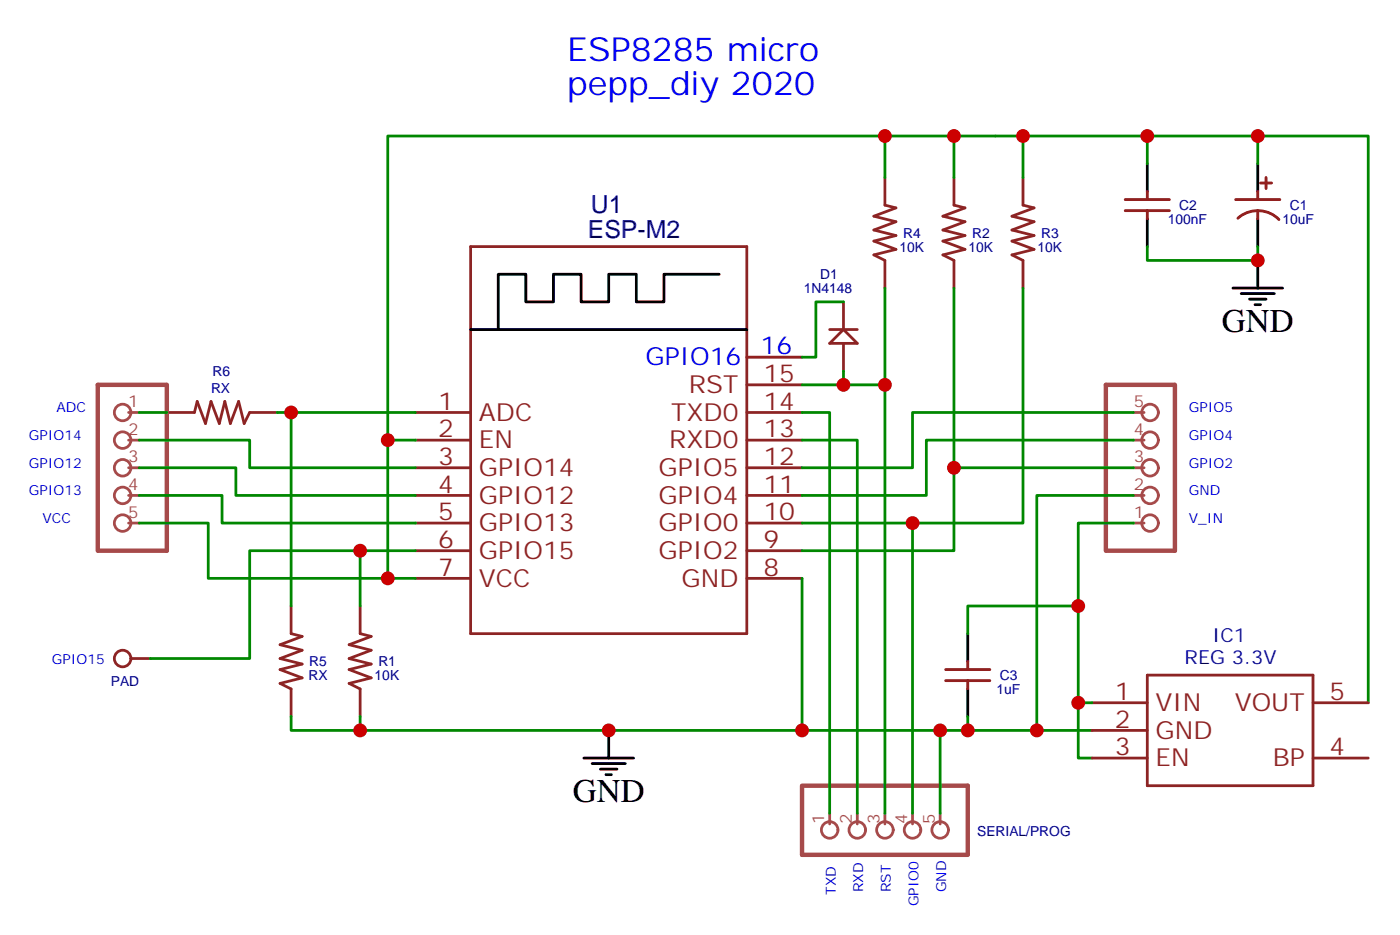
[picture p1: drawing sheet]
<svg xmlns="http://www.w3.org/2000/svg" width="179mm" height="119mm" viewBox="0 0 179 119" stroke-linecap="round" stroke-linejoin="round" font-family="sans-serif">
<g fill="none" stroke="#8c2424" stroke-width=".35">
<path d="M60.1 31.5h35.3v49.4h-35.3zM107.7 38.5v3.6M113 22.6v3.6l1.4 .3-2.8 1.1 2.8 .7-2.8 1.1 2.8 .7-2.8 .7 2.8 1-2.8 .7 1.4 .7v3.6M121.8 22.6v3.6l1.5 .3-2.9 1.1 2.9 .7-2.9 1.1 2.9 .7-2.9 .7 2.9 1-2.9 .7 1.4 .7v3.6M130.7 22.6v3.6l1.4 .3-2.8 1.1 2.8 .7-2.8 1.1 2.8 .7-2.8 .7 2.8 1-2.8 .7 1.4 .7v3.6M21.3 52.6h3.5l.4-1.4 1 2.8 .8-2.8 1 2.8 .7-2.8 .7 2.8 1.1-2.8 .7 2.8 .7-1.4h3.5M53.1 52.6h7M53.1 56.2h7M53.1 59.7h7M95.4 52.6h7M95.4 56.2h7M95.4 59.7h7"/>
<path d="M95.4 49.1h7M106 43.8l1.7-1.7 1.8 1.7zM106 42.1h3.5M107.7 43.8v3.5M37.2 77.3v3.6l1.4 .3-2.8 1.1 2.8 .7-2.8 1 2.8 .7-2.8 .7 2.8 1.1-2.8 .7 1.4 .7v3.5M46 77.3v3.6l1.4 .3-2.8 1.1 2.8 .7-2.8 1 2.8 .7-2.8 .7 2.8 1.1-2.8 .7 1.4 .7v3.5M53.1 63.2h7M53.1 66.7h7M53.1 70.3h7M53.1 73.8h7M95.4 63.2h7M95.4 66.7h7"/>
<path d="M95.4 70.3h7M95.4 73.8h7M16.7 84h2.5M139.5 89.7h7M139.5 93.2h7M139.5 96.7h7M146.5 86.1h21.2v14.2h-21.2zM167.7 89.7h7.1M167.7 96.7h7.1"/>
<circle cx="15.7" cy="84" r="1.06"/>
</g>
<g fill="none" stroke="#000" stroke-width=".35">
<path d="M91.9 35h-7.1v3.5h-3.5v-3.5h-3.5v3.5h-3.6v-3.5h-3.5v3.5h-3.5v-3.5h-3.6v7.1M146.5 20.9v3.5M146.5 27.9v3.6M157.5 36.8h6.3M158.5 37.5h4.3M159.6 38.2h2.1M160.3 38.9h.7M160.7 20.9v3.5M160.7 27.9v3.6M160.7 33.2v3.6M60.1 42.1h35.3M74.6 96.7h6.3"/>
<path d="M75.6 97.4h4.3M76.7 98.1h2.1M77.4 98.8h.7M77.8 93.2v3.5M123.6 80.9v3.5M123.6 87.9v3.5"/>
</g>
<g fill="none" stroke="#870000" stroke-width=".35">
<path d="M143.7 25.5h5.7M143.7 26.9h5.7M146.5 24.4v1.1M146.5 26.9v1M157.8 25.5h5.7M158.1 27.9a3.8 3.8 0 0 1 5.3 .1M160.7 24.4v1.1M160.7 26.9v1M161 23.4h1.4M161.7 22.6v1.5M95.4 45.6h7M120.8 86.9h5.6"/>
<path d="M120.8 85.4h5.6M123.6 84.4v1M123.6 86.9v1"/>
</g>
<g fill="none" stroke="#008700" stroke-width=".35">
<path d="M113 17.4v5.2M121.8 17.4v5.2M130.7 17.4h44.1v72.3M146.5 17.4v3.5M160.7 17.4v3.5M107.7 38.5h-3.5v7.1h-1.8M113 36.8v12.3h-10.6M121.8 36.8v33.5h-19.4M130.7 22.6v-5.2h-81.2v56.4h3.6M130.7 36.8v29.9h-28.3M146.5 31.5v1.7h14.2v-1.7M17.8 56.2h14.1v3.5h21.2"/>
<path d="M17.8 59.7h12.3v3.5h23M17.8 52.6h3.5M35.4 52.6h1.8v24.7M37.2 52.6h15.9M49.5 56.2h3.6M102.4 56.2h7.1v47.6M102.4 52.6h3.6v51.2M107.7 47.3v1.8M113 49.1v54.7M121.8 59.7h23M144.8 56.2h-26.5v7h-15.9M144.8 52.6h-28.2v7.1h-14.2"/>
<path d="M17.8 63.2h10.6v3.5h24.7M17.8 66.7h8.8v7.1h22.9M46 70.3h-14.1v13.7h-12.7M53.1 70.3h-7.1v7M102.4 73.8v19.4h-56.4v-1.8M116.6 66.7v37.1M137.7 77.3h-14.1v3.6M144.8 63.2h-12.4v30h-30M144.8 66.7h-7.1v30h1.8M37.2 91.4v1.8h8.8M120.1 93.2v10.6M123.6 91.4v1.8"/>
<path d="M132.4 93.2h7.1M137.7 89.7h1.8"/>
</g>
<path d="M21.3 49.1h-8.8v21.2M21.3 49.1v21.2h-8.8M150 49.1h-8.7v21.2M150.1 49.1v21.2h-8.8M102.4 100.3h21.2v8.7M102.4 100.3v8.8h21.2" fill="none" stroke="#a64a4a" stroke-width=".56"/>
<g fill="none" stroke="#a64a4a" stroke-width=".35">
<path d="M16.4 52.6h1.4M16.4 56.2h1.4M16.4 59.7h1.4M144.8 52.6h1.3M144.8 56.2h1.3M144.8 59.7h1.3M16.4 63.2h1.4M16.4 66.7h1.4M144.8 63.2h1.3M144.8 66.7h1.3M106 103.8v1.3M109.5 103.8v1.3"/>
<path d="M113 103.8v1.3M116.6 103.8v1.3M120.1 103.8v1.3"/>
<circle cx="15.7" cy="52.6" r="1.06"/>
<circle cx="15.7" cy="56.2" r="1.06"/>
<circle cx="15.7" cy="59.7" r="1.06"/>
<circle cx="146.9" cy="52.6" r="1.06"/>
<circle cx="146.9" cy="59.7" r="1.06"/>
<circle cx="146.9" cy="56.2" r="1.06"/>
<circle cx="15.7" cy="66.7" r="1.06"/>
<circle cx="15.7" cy="63.2" r="1.06"/>
<circle cx="146.9" cy="63.2" r="1.06"/>
<circle cx="146.9" cy="66.7" r="1.06"/>
<circle cx="106" cy="105.9" r="1.06"/>
<circle cx="109.5" cy="105.9" r="1.06"/>
<circle cx="113" cy="105.9" r="1.06"/>
<circle cx="116.6" cy="105.9" r="1.06"/>
<circle cx="120.1" cy="105.9" r="1.06"/>
</g>
<g fill="#c00">
<circle cx="121.8" cy="59.7" r=".88"/>
<circle cx="113" cy="49.1" r=".88"/>
<circle cx="120.1" cy="93.2" r=".88"/>
<circle cx="160.7" cy="33.2" r=".88"/>
<circle cx="160.7" cy="17.4" r=".88"/>
<circle cx="130.7" cy="17.4" r=".88"/>
<circle cx="137.7" cy="77.3" r=".88"/>
<circle cx="77.8" cy="93.2" r=".88"/>
<circle cx="102.4" cy="93.2" r=".88"/>
<circle cx="46" cy="93.2" r=".88"/>
<circle cx="121.8" cy="17.4" r=".88"/>
<circle cx="113" cy="17.4" r=".88"/>
<circle cx="107.7" cy="49.1" r=".88"/>
<circle cx="37.2" cy="52.6" r=".88"/>
<circle cx="49.5" cy="56.2" r=".88"/>
<circle cx="49.5" cy="73.8" r=".88"/>
<circle cx="132.4" cy="93.2" r=".88"/>
<circle cx="123.6" cy="93.2" r=".88"/>
<circle cx="146.5" cy="17.4" r=".88"/>
<circle cx="116.6" cy="66.7" r=".88"/>
<circle cx="46" cy="70.3" r=".88"/>
<circle cx="137.7" cy="89.7" r=".88"/>
</g>
<g font-size="4.2" fill="#00f">
<text x="72.5" y="7.8">ESP8285 micro</text>
<text x="72.5" y="12.1">pepp_diy 2020</text>
</g>
<g font-size="4.2">
<text x="156.1" y="42.4">GND</text>
<text x="73.2" y="102.4">GND</text>
</g>
<g font-size="3.2" fill="#000080">
<text x="75.5" y="27.1">U1</text>
<text x="75.1" y="30.4">ESP-M2</text>
</g>
<g font-size="3.2" fill="#00f">
<text x="82.4" y="46.6">GPIO16</text>
<text x="97.2" y="45.2">16</text>
</g>
<g font-size="3.2" fill="#8d2323">
<text x="56" y="52.3">1</text>
<text x="61.2" y="53.7">ADC</text>
<text x="85.7" y="53.7">TXD0</text>
<text x="88" y="50.2">RST</text>
<text x="97.5" y="52.3">14</text>
<text x="97.5" y="48.8">15</text>
<text x="56" y="55.8">2</text>
<text x="56" y="59.3">3</text>
<text x="61.2" y="57.2">EN</text>
<text x="85.5" y="57.2">RXD0</text>
<text x="97.5" y="59.3">12</text>
<text x="97.5" y="55.8">13</text>
<text x="56" y="62.9">4</text>
<text x="61.2" y="60.7">GPIO14</text>
<text x="61.2" y="64.3">GPIO12</text>
<text x="84.1" y="64.3">GPIO4</text>
<text x="84.1" y="60.7">GPIO5</text>
<text x="97.5" y="62.9">11</text>
<text x="56" y="66.4">5</text>
<text x="56" y="69.9">6</text>
<text x="61.2" y="67.8">GPIO13</text>
<text x="61.2" y="71.3">GPIO15</text>
<text x="84.1" y="71.3">GPIO2</text>
<text x="84.1" y="67.8">GPIO0</text>
<text x="97.5" y="69.9">9</text>
<text x="97.5" y="66.4">10</text>
<text x="56" y="73.4">7</text>
<text x="61.2" y="74.9">VCC</text>
<text x="87.1" y="74.9">GND</text>
<text x="97.5" y="73.4">8</text>
<text x="142.4" y="89.3">1</text>
<text x="169.8" y="89.3">5</text>
<text x="142.4" y="92.9">2</text>
<text x="147.6" y="90.7">VIN</text>
<text x="147.6" y="94.3">GND</text>
<text x="157.7" y="90.7">VOUT</text>
<text x="142.4" y="96.4">3</text>
<text x="147.6" y="97.8">EN</text>
<text x="162.6" y="97.8">BP</text>
<text x="169.8" y="96.4">4</text>
</g>
<g font-size="2.5" fill="#000080">
<text x="154.9" y="81.9">IC1</text>
<text x="151.3" y="84.7">REG 3.3V</text>
</g>
<g font-size="2.1" fill="#a54b4b">
<text x="16.4" y="51.9">1</text>
<text x="144.8" y="51.9">5</text>
<text x="16.4" y="55.5">2</text>
<text x="16.4" y="59">3</text>
<text x="144.8" y="59">3</text>
<text x="144.8" y="55.5">4</text>
<text x="16.4" y="62.5">4</text>
<text x="144.8" y="62.5">2</text>
<text x="16.4" y="66.1">5</text>
<text x="144.8" y="66.1">1</text>
<text x="105.3" y="105.2" transform="rotate(-90 105.3 105.2)">1</text>
<text x="108.8" y="105.2" transform="rotate(-90 108.8 105.2)">2</text>
<text x="112.3" y="105.2" transform="rotate(-90 112.3 105.2)">3</text>
<text x="115.9" y="105.2" transform="rotate(-90 115.9 105.2)">4</text>
<text x="119.4" y="105.2" transform="rotate(-90 119.4 105.2)">5</text>
</g>
<g font-size="1.8" fill="#000080">
<text x="149.2" y="28.6">100nF</text>
<text x="150.6" y="26.8">C2</text>
<text x="163.8" y="28.6">10uF</text>
<text x="164.7" y="26.8">C1</text>
<text x="104.8" y="35.6">D1</text>
<text x="114.9" y="32.1">10K</text>
<text x="115.4" y="30.4">R4</text>
<text x="123.7" y="32.1">10K</text>
<text x="124.2" y="30.4">R2</text>
<text x="132.5" y="32.1">10K</text>
<text x="133" y="30.4">R3</text>
<text x="102.7" y="37.4">1N4148</text>
<text x="27" y="50.2">RX</text>
<text x="27.2" y="48">R6</text>
<text x="14.2" y="87.5">PAD</text>
<text x="39.4" y="86.8">RX</text>
<text x="39.5" y="85">R5</text>
<text x="47.9" y="86.8">10K</text>
<text x="48.3" y="85">R1</text>
<text x="127.3" y="88.6">1uF</text>
<text x="127.7" y="86.8">C3</text>
<text x="124.8" y="106.7">SERIAL/PROG</text>
</g>
<g font-size="1.8" fill="#00f">
<text x="7.2" y="52.6">ADC</text>
<text x="151.8" y="52.6">GPIO5</text>
<text x="3.7" y="56.2">GPIO14</text>
<text x="3.7" y="59.7">GPIO12</text>
<text x="151.8" y="56.2">GPIO4</text>
<text x="151.8" y="59.7">GPIO2</text>
<text x="3.7" y="63.2">GPIO13</text>
<text x="151.8" y="63.2">GND</text>
<text x="5.4" y="66.7">VCC</text>
<text x="151.8" y="66.7">V_IN</text>
<text x="6.6" y="84.7">GPIO15</text>
<text x="110.3" y="113.9" transform="rotate(-90 110.3 113.9)">RXD</text>
<text x="113.8" y="113.9" transform="rotate(-90 113.8 113.9)">RST</text>
<text x="120.8" y="113.9" transform="rotate(-90 120.8 113.9)">GND</text>
<text x="106.8" y="114.2" transform="rotate(-90 106.8 114.2)">TXD</text>
<text x="117.3" y="115.6" transform="rotate(-90 117.3 115.6)">GPIO0</text>
</g>
</svg>
